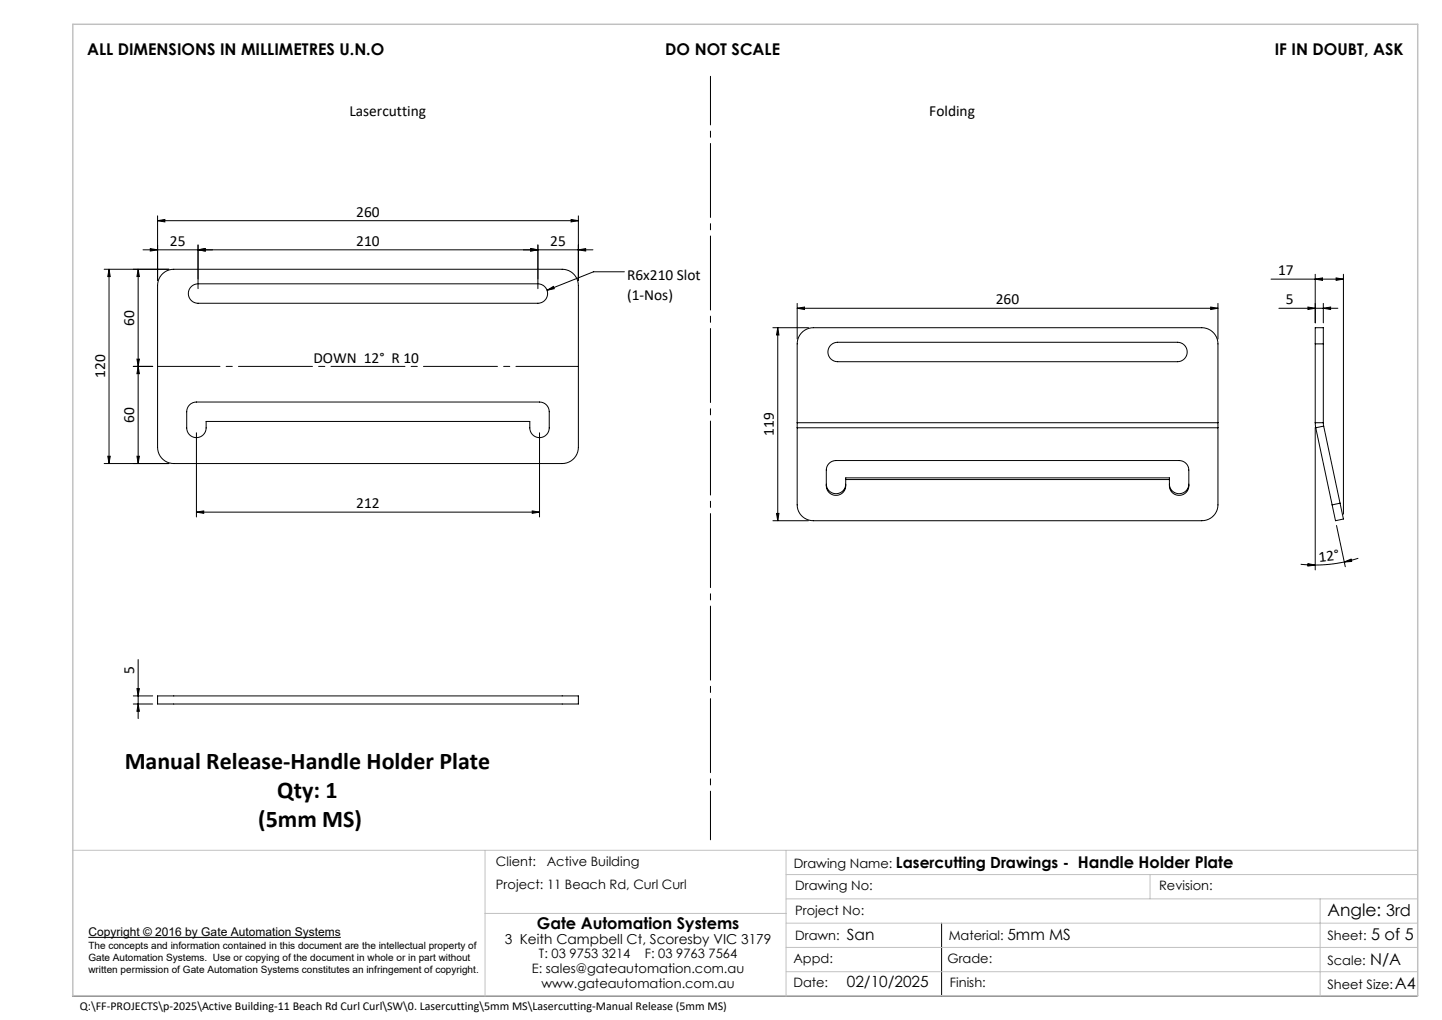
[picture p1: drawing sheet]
<svg xmlns="http://www.w3.org/2000/svg" width="297mm" height="210mm" viewBox="0 0 297 210" stroke-linecap="round" stroke-linejoin="round" font-family="sans-serif">
<g fill="none" stroke="#000" stroke-width=".21">
<path d="M21.5 55.4h13.3M22.5 55.4v40M22.5 55.4l.2 1.5h-.5zM28.5 55.4v40M28.5 55.4l.2 1.5h-.5zM31 51.2l1.5 .2-1.5 .3zM32.5 45.4l1.5-.2v.5zM32.5 44.4v13.4M32.5 45.4h86.6M33.6 56.3l.8-.6 1.4-.3h80a3.3 3.3 0 0 1 3.3 3.4v33.3a3.3 3.3 0 0 1-3.3 3.3h-80a3.3 3.3 0 0 1-3.3-3.3v-33.3l.3-1.4zM39.4 59l.7-.4 .7-.2h70a2 2 0 0 1 2 2 2 2 0 0 1-2 2h-70a2 2 0 0 1-1.9-1.2 2 2 0 0 1 .5-2.2zM40.8 51.4l1.5-.2v.5z"/>
<path d="M40.8 50.4v9M109.3 51.2l1.5 .2-1.5 .3zM110.8 50.4v9M112.7 59.8l1.3-.8 .2 .4zM117.6 45.2l1.5 .2-1.5 .3zM119.1 51.4l1.5-.2v.5zM119.1 44.4v13.4M122.1 51.4h-92.6M128.6 56h-6.3l-9.6 3.8M261.8 57.5h14.9M270.9 57.5l1.5-.3v.5zM270.9 56.5v10"/>
<path d="M275.2 57.2l1.5 .3-1.5 .2zM276.7 56.5v49.4M27.5 75.4h4M28.2 73.9h.5l-.2 1.5zM28.5 75.4l.2 1.5h-.5zM159.2 67.5h7.3M160.2 67.5l.2 1.5h-.5zM160.2 67.5v39.7M164.2 63.5l1.5-.3v.5zM164.2 63.5h86.7M164.2 62.5v7.3M171.2 71l.6-.4 .7-.1h70a2 2 0 0 1 2 2 2 2 0 0 1-2 2h-70a2 2 0 0 1-1.8-1.3 2 2 0 0 1 .5-2.2z"/>
<path d="M249.4 63.2l1.5 .3-1.5 .2zM250.9 62.5v7.3M263.4 63.5h12.2M269.4 63.2l1.5 .3-1.5 .2zM270.9 70.8v-3.3h1.7v3.3M270.9 70.8v16.2M270.9 70.8h1.7M272.6 63.5l1.5-.3v.5zM272.6 62.5v4M272.6 70.8v16.2M21.5 95.4h13.3M22.2 93.9h.5l-.2 1.5z"/>
<path d="M28.2 93.9h.5l-.2 1.5zM39 83.4l.7-.5 .8-.1h70.6a2 2 0 0 1 2 2v3.3a2 2 0 0 1-2 2 2 2 0 0 1-2-2v-1.3h-66.6a3.2 3.2 0 0 1-.6 2.7 2 2 0 0 1-2.2 .5 2 2 0 0 1-1.2-1.9v-3.7zM40.5 89.1v17.3M111.1 89.1v17.3M164.2 87v-16.2a3.3 3.3 0 0 1 3.3-3.3h80a3.3 3.3 0 0 1 3.4 3.3v16.2M164.2 87v1.1M164.2 88.1v15.8a3.3 3.3 0 0 0 3.3 3.3h80a3.3 3.3 0 0 0 3.4-3.3v-15.8M164.2 87h86.7M164.2 88.1h86.7M170.2 99.7a2 2 0 0 0 2 1.9 2 2 0 0 0 2-1.9M170.8 95.4l.6-.4 .8-.2h70.7a1.98 1.98 0 0 1 2 2v3.2a2 2 0 0 1-2 2 2 2 0 0 1-2-2v-1.6h-66.7a3.8 3.8 0 0 1-.3 2.7 2.01 2.01 0 0 1-2.2 .8 2.01 2.01 0 0 1-1.5-1.9v-3.6zM174.2 98.7h66.7"/>
<path d="M240.9 99.7a2 2 0 0 0 2 1.9 2 2 0 0 0 2-1.9M250.9 87v1.1M270.9 88v29.3M270.9 87l.1 1.1M270.9 87h1.7M271 88.1l3.4 15.8M272.6 87v.7M272.6 87.7l-1.6 .4M272.6 87.7l3.4 15.9M40.5 105.4l1.5-.2v.5zM40.5 105.4h70.6M109.6 105.2l1.5 .2-1.5 .3z"/>
<path d="M159.2 107.2h7.3M159.9 105.7h.5l-.2 1.5zM267.9 116.2l3 .1M269.4 116l1.5 .3-1.5 .2zM275.3 108.2l1.8 8.5M276 103.6l.7 3.3-1.6 .3-.7-3.3M276 103.6l-1.6 .3M276.9 115.7l1.4-.6 .1 .5zM276.9 115.7a28.8 28.8 0 0 1-6 .6M279.8 114.9l-2.9 .8M28.5 135.8v12.1M27.5 144.9h4"/>
<path d="M27.5 143.3h4M28.2 141.8h.5l-.2 1.5zM28.5 144.9l.2 1.5h-.5zM32.5 143.3h86.6v1.6h-86.6zM18.2 193h52M193.9 190.1v15M14.9 205.1h277"/>
</g>
<path d="M14.9 175.1h277M99.9 175.1v30M161.9 175.1v30M99.9 188.1h62M161.9 195.1h130M161.9 190.1h130M161.9 185.1h130M161.9 180.1h130M236.9 180.1v5M271.9 185.1v20M161.9 200.1h130" fill="none" stroke="#c0c0c0" stroke-width=".21"/>
<path d="M15 5h277v200h-277z" fill="none" stroke="#c0c0c0" stroke-width=".3"/>
<path d="M146.3 15.7v157.2" fill="none" stroke="#000" stroke-width=".21" stroke-dasharray="15.2 1.3 1.3 1.3" stroke-dashoffset="5.2"/>
<path d="M32.5 75.4h86.6" fill="none" stroke="#000" stroke-width=".21" stroke-dasharray="15.2 1.3 1.3 1.3" stroke-dashoffset="2.4"/>
<g fill="#000">
<path d="M112.7 59.8l1.3-.8 .2 .4z"/>
<path d="M28.5 55.4l.2 1.5h-.5zM28.2 73.9h.5l-.2 1.5zM28.5 75.4l.2 1.5h-.5zM28.2 93.9h.5l-.2 1.5z"/>
<path d="M32.5 45.4l1.5-.2v.5zM117.6 45.2l1.5 .2-1.5 .3zM109.3 51.2l1.5 .2-1.5 .3zM119.1 51.4l1.5-.2v.5zM270.9 57.5l1.5-.3v.5zM275.2 57.2l1.5 .3-1.5 .2z"/>
<path d="M40.8 51.4l1.5-.2v.5zM31 51.2l1.5 .2-1.5 .3z"/>
<path d="M109.3 51.2l1.5 .2-1.5 .3zM40.8 51.4l1.5-.2v.5zM272.6 63.5l1.5-.3v.5zM269.4 63.2l1.5 .3-1.5 .2z"/>
<path d="M164.2 63.5l1.5-.3v.5zM249.4 63.2l1.5 .3-1.5 .2z"/>
<path d="M22.2 93.9h.5l-.2 1.5zM22.5 55.4l.2 1.5h-.5zM28.5 144.9l.2 1.5h-.5zM28.2 141.8h.5l-.2 1.5zM159.9 105.7h.5l-.2 1.5zM160.2 67.5l.2 1.5h-.5z"/>
<path d="M40.5 105.4l1.5-.2v.5zM109.6 105.2l1.5 .2-1.5 .3z"/>
<path d="M269.4 116l1.5 .3-1.5 .2zM276.9 115.7l1.4-.6 .1 .5z"/>
</g>
<g font-size="4.9">
<text x="25.7" y="158.4">Manual Release-Handle Holder Plate</text>
<text x="57.1" y="164.3">Qty: 1</text>
<text x="53.2" y="170.2">(5mm MS)</text>
</g>
<text font-size="3.5" x="273.4" y="188.6">Angle: 3rd</text>
<g font-size="3.3">
<text x="17.9" y="11.4">ALL DIMENSIONS IN MILLIMETRES U.N.O</text>
<text x="137" y="11.4">DO NOT SCALE</text>
<text x="262.6" y="11.4">IF IN DOUBT, ASK</text>
<text x="110.5" y="191.3">Gate Automation Systems</text>
<text x="282.4" y="193.6">5 of 5</text>
<text x="282.2" y="198.6">N/A</text>
<text x="287.3" y="203.6">A4</text>
</g>
<g font-size="3.2">
<text x="72" y="23.8">Lasercutting</text>
<text x="191.4" y="23.8">Folding</text>
<text x="73.4" y="44.6">260</text>
<text x="35" y="50.6">25</text>
<text x="73.4" y="50.6">210</text>
<text x="113.3" y="50.6">25</text>
<text x="129.1" y="57.6">R6x210 Slot</text>
<text x="263.2" y="56.7">17</text>
<text x="129.1" y="61.8">(1-Nos)</text>
<text x="205.1" y="62.7">260</text>
<text x="264.8" y="62.7">5</text>
<text x="27.7" y="67" transform="rotate(-90 27.7 67)">60</text>
<text x="21.7" y="77.9" transform="rotate(-90 21.7 77.9)">120</text>
<text x="64.5" y="74.6">DOWN 12° R 10</text>
<text x="27.7" y="87" transform="rotate(-90 27.7 87)">60</text>
<text x="159.4" y="89.8" transform="rotate(-90 159.4 89.8)">119</text>
<text x="73.4" y="104.6">212</text>
<text x="271.7" y="115.6" transform="rotate(-6 271.7 115.6)">12°</text>
<text x="27.7" y="138.8" transform="rotate(-90 27.7 138.8)">5</text>
<text x="184.5" y="178.8">Lasercutting Drawings - Handle Holder Plate</text>
<text x="174.4" y="193.5">San</text>
<text x="207.5" y="193.5">5mm MS</text>
<text x="174.4" y="203.3">02/10/2025</text>
</g>
<text font-size="2.8" x="103.9" y="194.3">3 Keith Campbell Ct, Scoresby VIC 3179</text>
<g font-size="2.7">
<text x="102.2" y="178.2">Client:</text>
<text x="112.6" y="178.2">Active Building</text>
<text x="163.5" y="178.7">Drawing Name:</text>
<text x="102.2" y="183">Project: 11 Beach Rd, Curl Curl</text>
<text x="163.8" y="183.3">Drawing No:</text>
<text x="238.7" y="183.2">Revision:</text>
<text x="163.8" y="188.5">Project No:</text>
<text x="111" y="197.3">T: 03 9753 3214</text>
<text x="132.8" y="197.3">F: 03 9763 7564</text>
<text x="163.8" y="193.5">Drawn:</text>
<text x="195.4" y="193.5">Material:</text>
<text x="273.4" y="193.6">Sheet:</text>
<text x="109.5" y="200.3">E: sales@gateautomation.com.au</text>
<text x="111.5" y="203.3">www.gateautomation.com.au</text>
<text x="163.4" y="203.3">Date:</text>
<text x="163.4" y="198.3">Appd:</text>
<text x="195.1" y="198.3">Grade:</text>
<text x="195.7" y="203.3">Finish:</text>
<text x="273.4" y="198.6">Scale:</text>
<text x="273.4" y="203.6">Sheet Size:</text>
</g>
<g font-size="2.5">
<text x="18.2" y="192.7">Copyright © 2016 by Gate Automation Systems</text>
<text x="16.4" y="208">Q:\FF-PROJECTS\p-2025\Active Building-11 Beach Rd Curl Curl\SW\0. Lasercutting\5mm MS\Lasercutting-Manual Release (5mm MS)</text>
</g>
<g font-size="2.1">
<text x="18.2" y="195.3">The concepts and information contained in this document are the intellectual property of</text>
<text x="18.2" y="197.8">Gate Automation Systems. Use or copying of the document in whole or in part without</text>
<text x="18.2" y="200.3">written permission of Gate Automation Systems constitutes an infringement of copyright.</text>
</g>
</svg>
